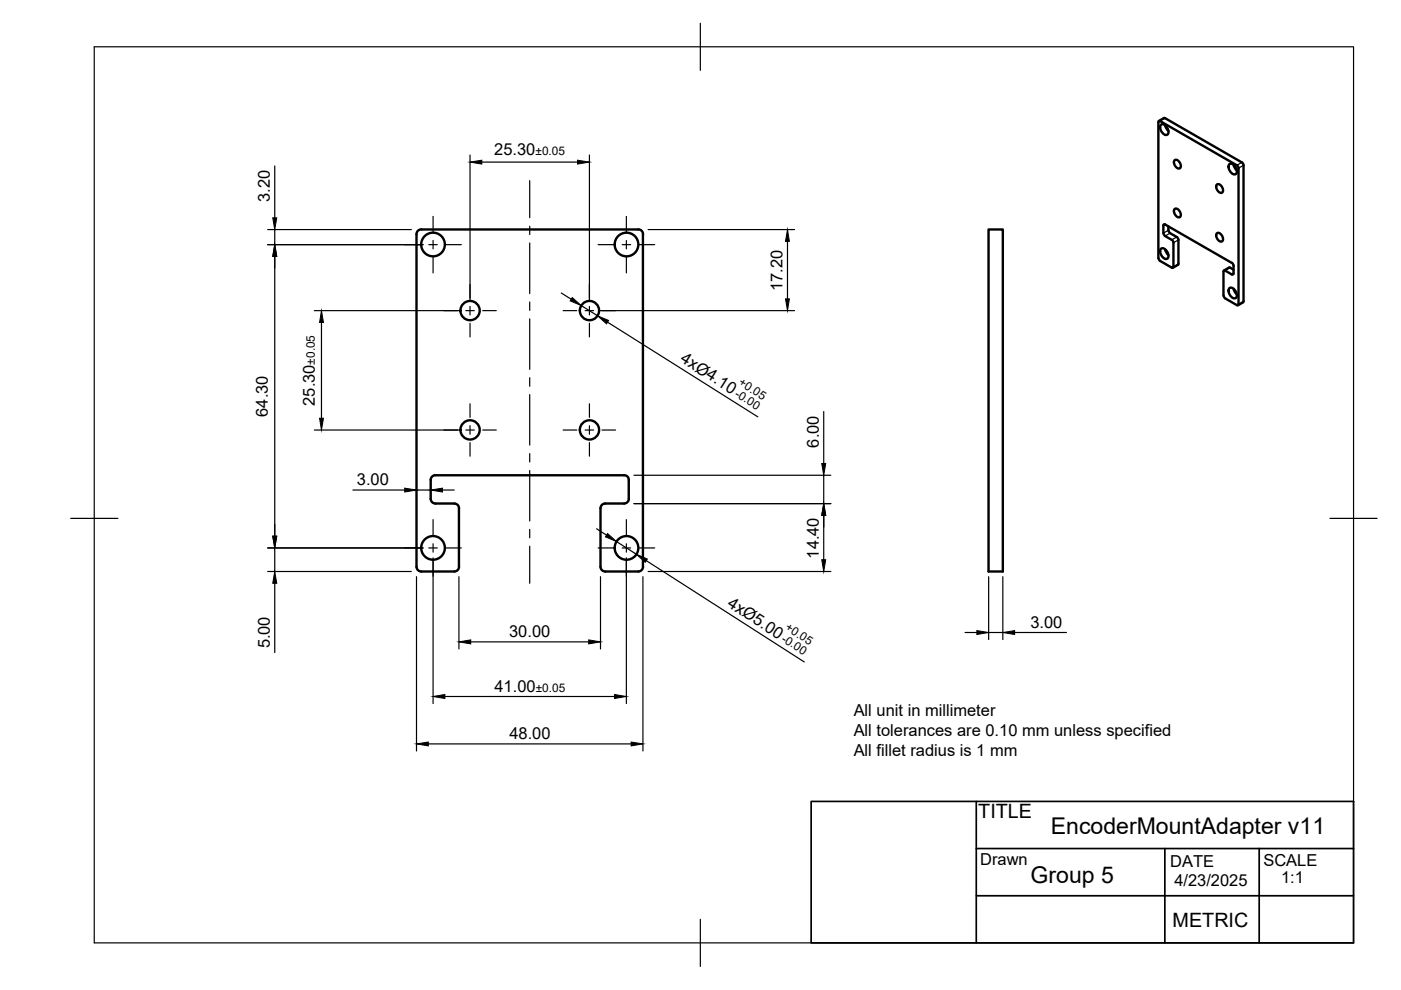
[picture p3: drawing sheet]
<svg xmlns="http://www.w3.org/2000/svg" width="297mm" height="210mm" viewBox="0 0 297 210" stroke-linecap="round" stroke-linejoin="round" font-family="sans-serif">
<!-- layer: Visible -->
<g fill="none" stroke="#000" stroke-width=".51">
<path d="M245.6 25.9v28.8M245.6 25.9l.2-.3 .2 .1 16.2 9.3M246.2 26.4a1.45 1.45 0 0 1 1.3 2.2 1.45 1.45 0 0 1-1.3-2.2zM246.8 25l-1.1 .6M246.8 25l16.5 9.4M247 26.6l.3 .6 .4 .6M249.1 33.9a1.18 1.18 0 0 1 1 1.8 1.18 1.18 0 0 1-1-1.8zM258.1 39.1a1.18 1.18 0 0 1 1 1.8 1.18 1.18 0 0 1-1-1.8zM260.7 34.7a1.45 1.45 0 0 1 1.3 2.2 1.45 1.45 0 0 1-1.3-2.2zM261.5 35l.3 .6 .4 .5M262.2 35l.4 .6M262.6 35.7v28.8"/>
<path d="M263.3 34.4l.4 .6v28.9l-.1 .2-1.1 .6M209.6 48.7h3v72.5h-3zM246.2 52.7a1.45 1.45 0 0 1 1.3 2.2 1.45 1.45 0 0 1-1.3-2.2zM246.7 47.8v1.6M246.7 47.8l.1-.3 .2 .1 14.2 8.1M246.7 49.4l.3 .6 1.4 .9 .3 .3v5.5h-.3l-2.4-1.4-.4-.6M247 52.9l.3 .6 .4 .6M247.7 48v.8M247.7 48.8l.4 .6M248.1 49.4l1.4 .8 .4 .7M249.1 44.3a1.18 1.18 0 0 1 1 1.7 1.18 1.18 0 0 1-1-1.7zM249.7 56.2l-1 .6"/>
<path d="M249.9 50.9l-.1 5.2M258.1 49.4a1.18 1.18 0 0 1 1 1.8 1.18 1.18 0 0 1-1-1.8zM260.6 56.7l-1.1 .7M260.6 56.7l.9 .5M261.2 58.2l-1.4-.8h-.3l-.1 5.2 .4 .7 2.4 1.4M261.2 55.7l.3 .7v1.6l-.1 .2h-.2M260.7 61a1.45 1.45 0 0 1 1.3 2.2 1.45 1.45 0 0 1-1.3-2.2zM261.5 61.2l.3 .7 .4 .5M262.6 64.5l-.2 .2h-.2M92.3 100.8l40-.1a.97 .97 0 0 1 1 1.1v4a1.01 1.01 0 0 1-1 1h-4a1.01 1.01 0 0 0-1 1v12.4a1.01 1.01 0 0 0 1 1h7a1.01 1.01 0 0 0 1-1v-70.6a.97 .97 0 0 0-1-1l-46 .1a.97 .97 0 0 0-1 .9v70.6a1.01 1.01 0 0 0 1 1h7a1.01 1.01 0 0 0 1-1v-12.4a.97 .97 0 0 0-1-1h-4M92.3 100.7a1.01 1.01 0 0 0-1 1.1v4a1.01 1.01 0 0 0 1 1"/>
<circle cx="91.8" cy="51.8" r="2.51"/>
<circle cx="132.8" cy="51.8" r="2.51"/>
<circle cx="99.7" cy="65.9" r="2.04"/>
<circle cx="125" cy="65.9" r="2.04"/>
<circle cx="99.7" cy="91.1" r="2.04"/>
<circle cx="125" cy="91.1" r="2.04"/>
<circle cx="91.8" cy="116.2" r="2.51"/>
<circle cx="132.8" cy="116.2" r="2.51"/>
</g>
<!-- layer: Visible Narrow -->
<path d="M247 25.1l-1 .6M263.3 34.4l-1.1 .6M263.7 35l-1.1 .7M247 47.6l-.3 .2M247.7 48.8l-1 .6M248.1 49.4l-1.1 .7M249.5 50.2l-1.1 .7M249.9 50.9l-1.1 .6M249.9 55.9l-1.1 .7M260.8 56.8l-1 .6M261.5 58l-.3 .2M263.7 63.9l-1.1 .6" fill="none" stroke="#000" stroke-width=".25"/>
<!-- layer: Border -->
<path d="M20 9.9h267v190h-267zM148.5 4.9v10M15 109.9h10M282 109.9h10M148.5 194.9v10" fill="none" stroke="#000" stroke-width=".25"/>
<!-- layer: TitleBlock -->
<path d="M207 169.9h80v30h-80zM207 169.9h-35v30h35M207 179.9h80M247 179.9v20M267 179.9v20M207 189.9h80" fill="none" stroke="#000" stroke-width=".36"/>
<!-- layer: Smart Centers -->
<g fill="none" stroke="#000" stroke-width=".25">
<path d="M112.3 38.3v7.9M85.8 51.9h3.3M90.9 51.9h1.8M91.8 45.9v3.3M91.8 51v1.8M91.8 54.6v3.3M94.5 51.9h3.3M112.3 48v1.7M112.3 51.5v10.7M126.8 51.9h3.3M131.9 51.9h1.8M132.8 45.9v3.3"/>
<path d="M132.8 51v1.8M132.8 54.6v3.3M135.5 51.9h3.3M94.1 65.9h2.9M98.8 65.9h1.8M99.7 60.3v2.9M99.7 65v1.8M99.7 68.6v2.8M102.3 65.9h2.9M112.3 64v1.8M112.3 67.6v10.7M119.4 65.9h2.9"/>
<path d="M124.1 65.9h1.8M125 60.3v2.9M125 65v1.8M125 68.6v2.8M127.6 65.9h2.9M94.1 91.2h2.9M98.8 91.2h1.8M99.7 85.6v2.9M99.7 90.3v1.8M99.7 93.8v2.9M102.3 91.2h2.9M112.3 80.1v1.8"/>
<path d="M112.3 83.7v10.7M112.3 96.2v1.8M112.3 99.8v10.7M119.4 91.2h2.9M124.1 91.2h1.8M125 85.6v2.9M125 90.3v1.8M125 93.8v2.9M127.6 91.2h2.9M85.8 116.2h3.3M90.9 116.2h1.8M91.8 110.2v3.3"/>
<path d="M91.8 115.3v1.8M91.8 118.8v3.4M94.5 116.2h3.3M112.3 112.2v1.8M112.3 115.8v7.9M126.8 116.2h3.3M131.9 116.2h1.8M132.8 110.2v3.3M132.8 115.3v1.8M132.8 118.8v3.4M135.5 116.2h3.3"/>
</g>
<!-- layer: FD_Dimensions -->
<g fill="none" stroke="#000" stroke-width=".25">
<path d="M58.3 35.2v11M99.7 32.9v30.9M102.2 34.4h20.2M125 32.9v30.9M56.7 51.9h33M56.7 48.7h30.5M58.3 48.7v3.2M58.3 54.4v59.3M137.4 48.7h31.1M167 51.2v12.2M66.7 65.9h30.9M68.2 68.4v20.3"/>
<path d="M119 62.1l2.1 1.4M123.2 64.8l3.5 2.2M127.1 65.9h41.4M128.8 68.3l31.9 20.1M66.7 91.2h30.9M174.6 87.3v11M56.7 116.2h33M58.3 116.2v5M74.8 103.9h11M88.3 102.4h.1M88.3 103.9h3M91.3 102.4h.1"/>
<path d="M91.8 118.3v30.9M93.8 103.9h2.5M126.5 112.1l2.1 1.4M130.7 114.8l4.2 2.7M132.8 118.3v30.9M134.4 106.8h41.7M134.4 100.8h41.7M137 118.9l33.5 21.4M174.6 100.8v6M174.6 109.3v9.4M56.7 121.2h30.5M58.3 123.7v14.7"/>
<path d="M88.3 122.3v36.9M97.3 122.3v15.3M99.8 136.1h25M127.3 122.3v15.3M136.3 122.3v36.9M137.4 121.2h38.7M204.6 134.1h2.5M209.6 122.3v13.3M209.6 134.1h3M212.6 122.3v13.3M215.1 134.1h11M90.8 157.7h43"/>
<path d="M94.3 147.7h36"/>
</g>
<g fill="#000" stroke="#000" stroke-width=".21">
<path d="M99.7 34.4l2.5-.4v.8zM122.4 34l2.6 .4-2.6 .4zM58.3 51.9l.4 2.5h-.9zM57.8 46.2h.9l-.4 2.5zM167 48.7l.4 2.5h-.9zM68.2 65.9l.4 2.5h-.8zM121.3 63.1l1.9 1.7-2.3-1zM126.7 67l2.3 .9-.4 .8zM166.5 63.4h.9l-.4 2.5zM67.8 88.7h.8l-.4 2.5zM174.2 98.3h.9l-.5 2.5zM57.8 113.7h.9l-.4 2.5z"/>
<path d="M85.8 103.5l2.5 .4-2.5 .4zM91.3 103.9l2.5-.4v.8zM128.8 113.1l1.9 1.7-2.3-1zM134.9 117.5l2.3 1-.4 .7zM174.6 106.8l.5 2.5h-.9zM174.2 118.7h.9l-.5 2.5zM58.3 121.2l.4 2.5h-.9zM97.3 136.1l2.5-.4v.8zM124.8 135.7l2.5 .4-2.5 .4zM207.1 133.7l2.5 .4-2.5 .4zM212.6 134.1l2.5-.4v.8zM88.3 157.7l2.5-.4v.9z"/>
<path d="M91.8 147.7l2.5-.5v.9zM130.3 147.2l2.5 .5-2.5 .4zM133.8 157.3l2.5 .4-2.5 .5z"/>
</g>
<g font-size="4.9">
<text x="222.8" y="176.8">EncoderMountAdapter v11</text>
<text x="218.5" y="187.3">Group 5</text>
</g>
<g font-size="4.2">
<text x="207.4" y="173.5">TITLE</text>
<text x="248.6" y="196.5">METRIC</text>
</g>
<g font-size="3.5">
<text x="104.8" y="32.9">25.30</text>
<text x="57.2" y="42.8" transform="rotate(-90 57.2 42.8)">3.20</text>
<text x="165.9" y="61.8" transform="rotate(-90 165.9 61.8)">17.20</text>
<text x="144.1" y="76.6" transform="rotate(32 144.1 76.6)">4xØ4.10</text>
<text x="56.8" y="88.4" transform="rotate(-90 56.8 88.4)">64.30</text>
<text x="66.7" y="86" transform="rotate(-90 66.7 86)">25.30</text>
<text x="173.6" y="94.9" transform="rotate(-90 173.6 94.9)">6.00</text>
<text x="75.7" y="102.9">3.00</text>
<text x="173.6" y="118.4" transform="rotate(-90 173.6 118.4)">14.40</text>
<text x="154" y="128.5" transform="rotate(33 154 128.5)">4xØ5.00</text>
<text x="57.2" y="137.5" transform="rotate(-90 57.2 137.5)">5.00</text>
<text x="107.9" y="135.1">30.00</text>
<text x="218.5" y="133.1">3.00</text>
<text x="104.8" y="146.6">41.00</text>
<text x="181" y="151.8">All unit in millimeter</text>
<text x="181" y="156">All tolerances are 0.10 mm unless specified</text>
<text x="108" y="156.7">48.00</text>
<text x="181" y="160.2">All fillet radius is 1 mm</text>
<text x="207.8" y="183.3">Drawn</text>
<text x="248.1" y="183.8">DATE</text>
<text x="267.9" y="183.5">SCALE</text>
<text x="249" y="187.9">4/23/2025</text>
<text x="271.6" y="187.3">1:1</text>
</g>
<g font-size="2.5">
<text x="113.5" y="32.9">±0.05</text>
<text x="66.7" y="77.3" transform="rotate(-90 66.7 77.3)">±0.05</text>
<text x="155.7" y="83.9" transform="rotate(32 155.7 83.9)">-0.00</text>
<text x="156.4" y="81.5" transform="rotate(32 156.4 81.5)">+0.05</text>
<text x="165.5" y="135.8" transform="rotate(33 165.5 135.8)">-0.00</text>
<text x="166.3" y="133.4" transform="rotate(33 166.3 133.4)">+0.05</text>
<text x="113.6" y="146.6">±0.05</text>
</g>
</svg>
